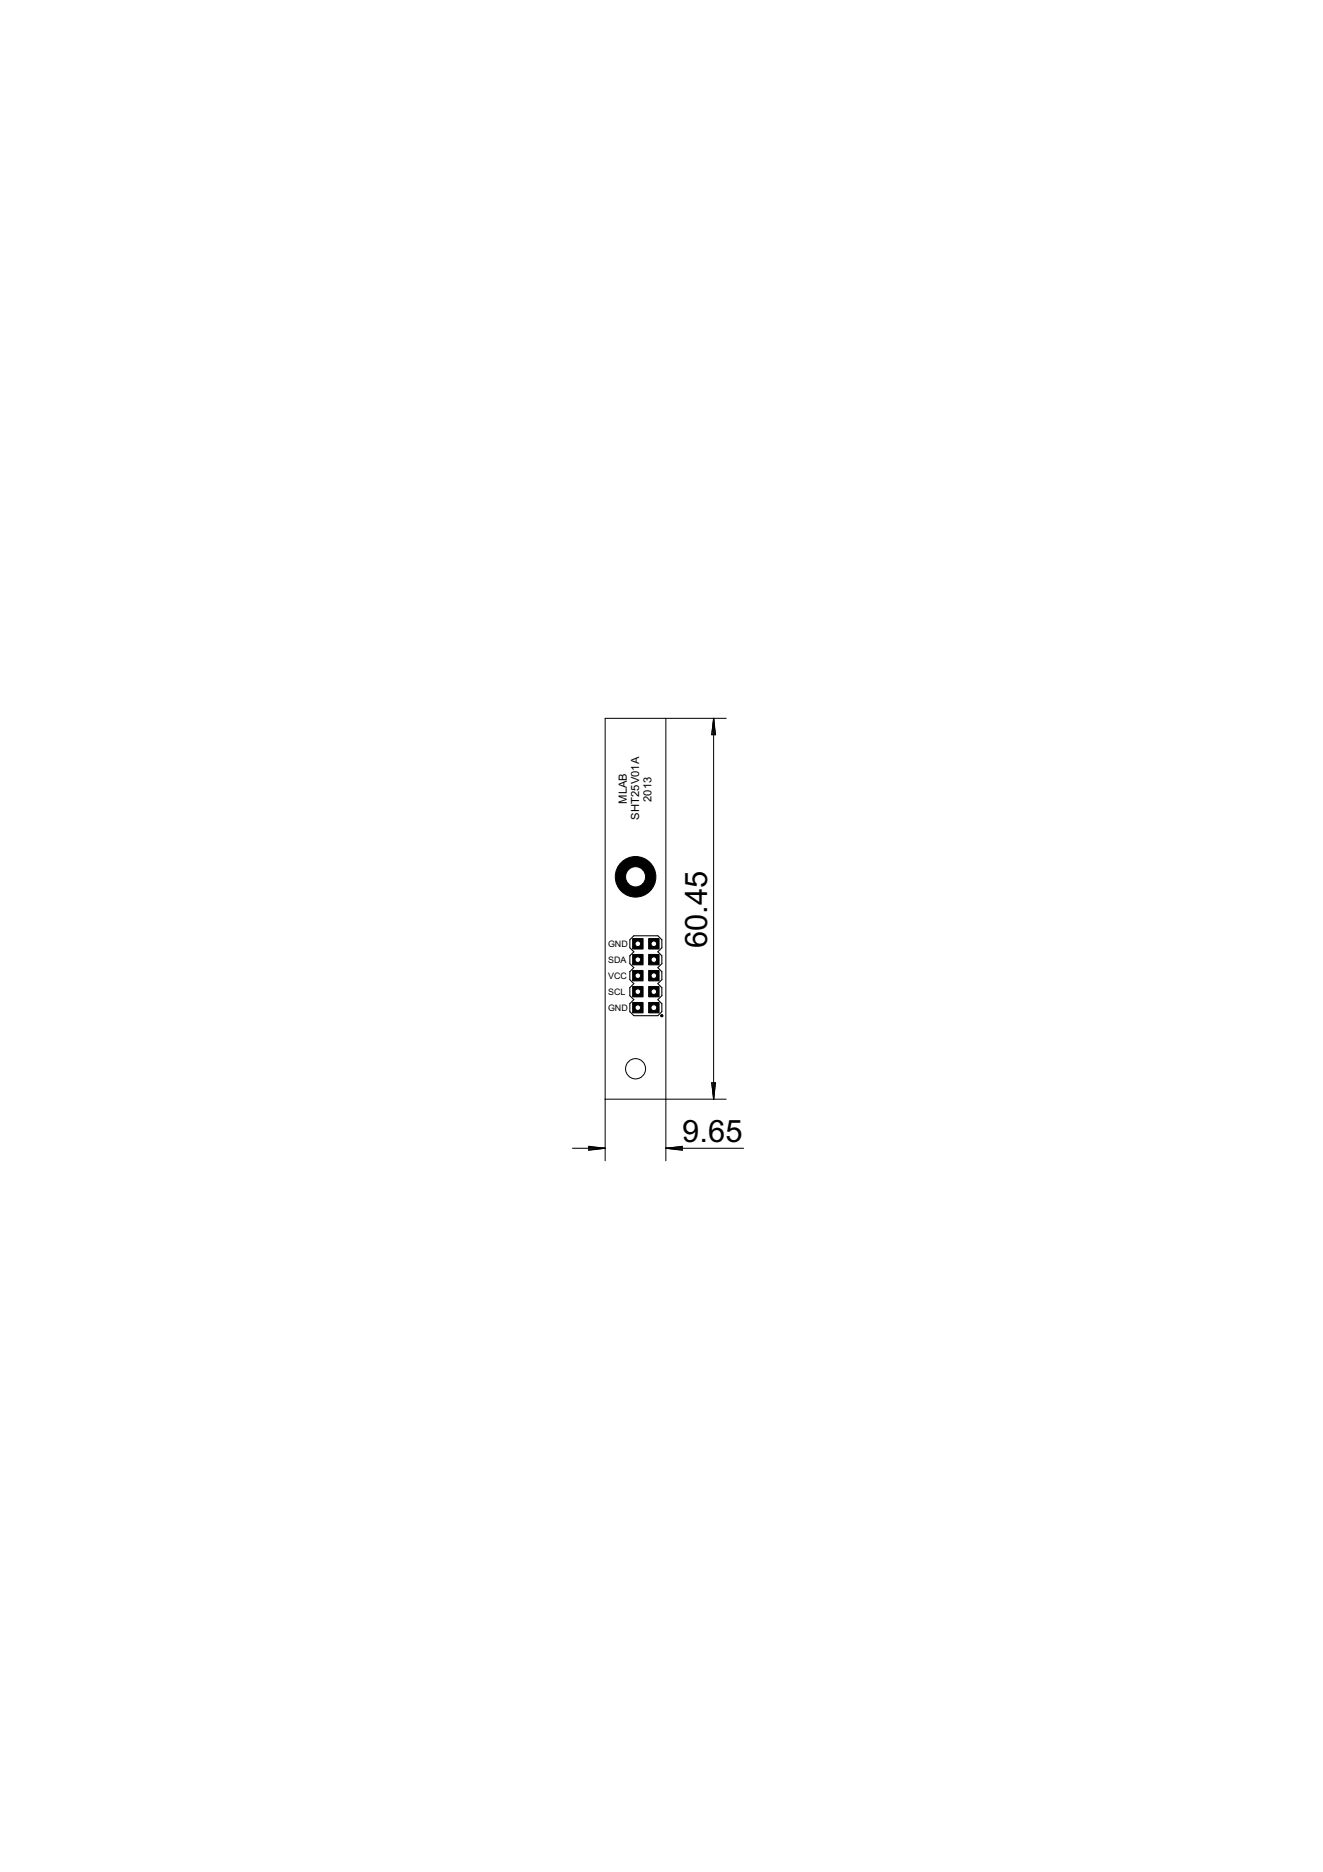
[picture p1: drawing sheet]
<svg xmlns="http://www.w3.org/2000/svg" width="210mm" height="297mm" viewBox="0 0 210 297" stroke-linecap="round" stroke-linejoin="round" font-family="sans-serif">
<path d="M100.6 148.5h3.8l.6 .6v1.3l-.6 .6 .6 .7v1.2l-.6 .6 .6 .7v1.2l-.6 .7 .6 .6v1.3l-.6 .6 .6 .7v1.2l-.6 .7h-3.8l-.7-.7v-1.2l.7-.7-.7-.6v-1.3l.7-.6-.7-.7v-1.2l.7-.7-.7-.6v-1.2l.7-.7-.7-.6v-1.3z" fill="none" stroke="#000" stroke-width=".17"/>
<path d="M104.9 161h.2v.3h-.2l-.1-.1h.3h-.3z" fill-rule="evenodd" fill="#000" stroke="#000" stroke-width=".16"/>
<path d="M100.9 159.6h.6v.5h-.6zM100.9 157.1h.6v.5h-.6zM100.9 154.6h.6v.5h-.6zM100.9 152h.6v.5h-.6zM100.9 149.5h.6v.5h-.6zM102.9 159.1h1.7v1.6h-1.7zM103.5 157.1h.5v.5h-.5zM103.5 159.6h.5v.5h-.5zM103.5 154.6h.5v.5h-.5zM103.5 149.5h.5v.5h-.5zM103.5 152h.5v.5h-.5z" fill="#000" stroke="#000" stroke-width=".16"/>
<circle cx="103.7" cy="159.9" r=".47" fill="#fff" stroke="#000" stroke-width=".16"/>
<path d="M102.9 156.5h1.7v1.7h-1.7z" fill="#000" stroke="#000" stroke-width=".16"/>
<circle cx="103.7" cy="157.4" r=".44" fill="#fff" stroke="#000" stroke-width=".16"/>
<path d="M102.9 154h1.7v1.6h-1.7z" fill="#000" stroke="#000" stroke-width=".16"/>
<circle cx="103.7" cy="154.8" r=".44" fill="#fff" stroke="#000" stroke-width=".16"/>
<path d="M102.9 151.4h1.7v1.7h-1.7z" fill="#000" stroke="#000" stroke-width=".16"/>
<circle cx="103.7" cy="152.3" r=".44" fill="#fff" stroke="#000" stroke-width=".16"/>
<path d="M102.9 148.9h1.7v1.7h-1.7z" fill="#000" stroke="#000" stroke-width=".16"/>
<circle cx="103.7" cy="149.8" r=".44" fill="#fff" stroke="#000" stroke-width=".16"/>
<path d="M100.4 159.1h1.6v1.6h-1.6z" fill="#000" stroke="#000" stroke-width=".16"/>
<circle cx="101.2" cy="159.9" r=".44" fill="#fff" stroke="#000" stroke-width=".16"/>
<path d="M100.4 156.5h1.6v1.7h-1.6z" fill="#000" stroke="#000" stroke-width=".16"/>
<circle cx="101.2" cy="157.4" r=".44" fill="#fff" stroke="#000" stroke-width=".16"/>
<path d="M100.4 154h1.6v1.6h-1.6z" fill="#000" stroke="#000" stroke-width=".16"/>
<circle cx="101.2" cy="154.8" r=".44" fill="#fff" stroke="#000" stroke-width=".16"/>
<path d="M100.4 151.4h1.6v1.7h-1.6z" fill="#000" stroke="#000" stroke-width=".16"/>
<circle cx="101.2" cy="152.3" r=".44" fill="#fff" stroke="#000" stroke-width=".16"/>
<path d="M100.4 148.9h1.6v1.7h-1.6z" fill="#000" stroke="#000" stroke-width=".16"/>
<circle cx="101.2" cy="149.8" r=".44" fill="#fff" stroke="#000" stroke-width=".16"/>
<circle cx="100.8" cy="139.1" r="3.2" fill="#000" stroke="#000" stroke-width=".16"/>
<circle cx="100.8" cy="139.1" r="1.6" fill="#fff" stroke="#000" stroke-width=".16"/>
<g fill="none" stroke="#000" stroke-width=".16">
<path d="M105.6 114v70.2M113.2 114v60.4M113.2 114l.3 2.6h-.6zM113.2 114l-.1 2.6M113.2 114l.1 2.6M113.2 114l-.3 2.6M113.2 114l.3 2.6M115.2 114h-19.2v70.2M96 174.4h19.2M112.9 171.8h.6l-.3 2.6zM112.9 171.8l.3 2.6M113.1 171.8l.1 2.6"/>
<path d="M113.3 171.8l-.1 2.6M113.5 171.8l-.3 2.6M90.8 182.2h5.2M93.4 181.9l2.6 .3-2.6 .3zM93.4 182.1l2.6 .1M93.4 181.9l2.6 .3M96 182.2l-2.6 .1M96 182.2l-2.6 .3M105.6 182.2h12.4M105.6 182.2l2.6-.3v.6zM105.6 182.2l2.6 .1M105.6 182.2l2.6 .3"/>
<path d="M108.2 182.1l-2.6 .1M108.2 181.9l-2.6 .3"/>
<circle cx="100.8" cy="169.6" r="1.6"/>
</g>
<g font-size="5.5">
<text x="112.2" y="150.5" transform="rotate(-90 112.2 150.5)">60.45</text>
<text x="108.2" y="181.2">9.65</text>
</g>
<g font-size="2">
<text x="99.4" y="127.5" transform="rotate(-90 99.4 127.5)">MLAB</text>
<text x="101.4" y="130" transform="rotate(-90 101.4 130)">SHT25V01A</text>
<text x="103.4" y="127.2" transform="rotate(-90 103.4 127.2)">2013</text>
</g>
<g font-size="1.6">
<text x="96.5" y="150.2">GND</text>
<text x="96.5" y="155.3">VCC</text>
<text x="96.5" y="152.8">SDA</text>
<text x="96.5" y="160.4">GND</text>
<text x="96.5" y="157.8">SCL</text>
</g>
</svg>
